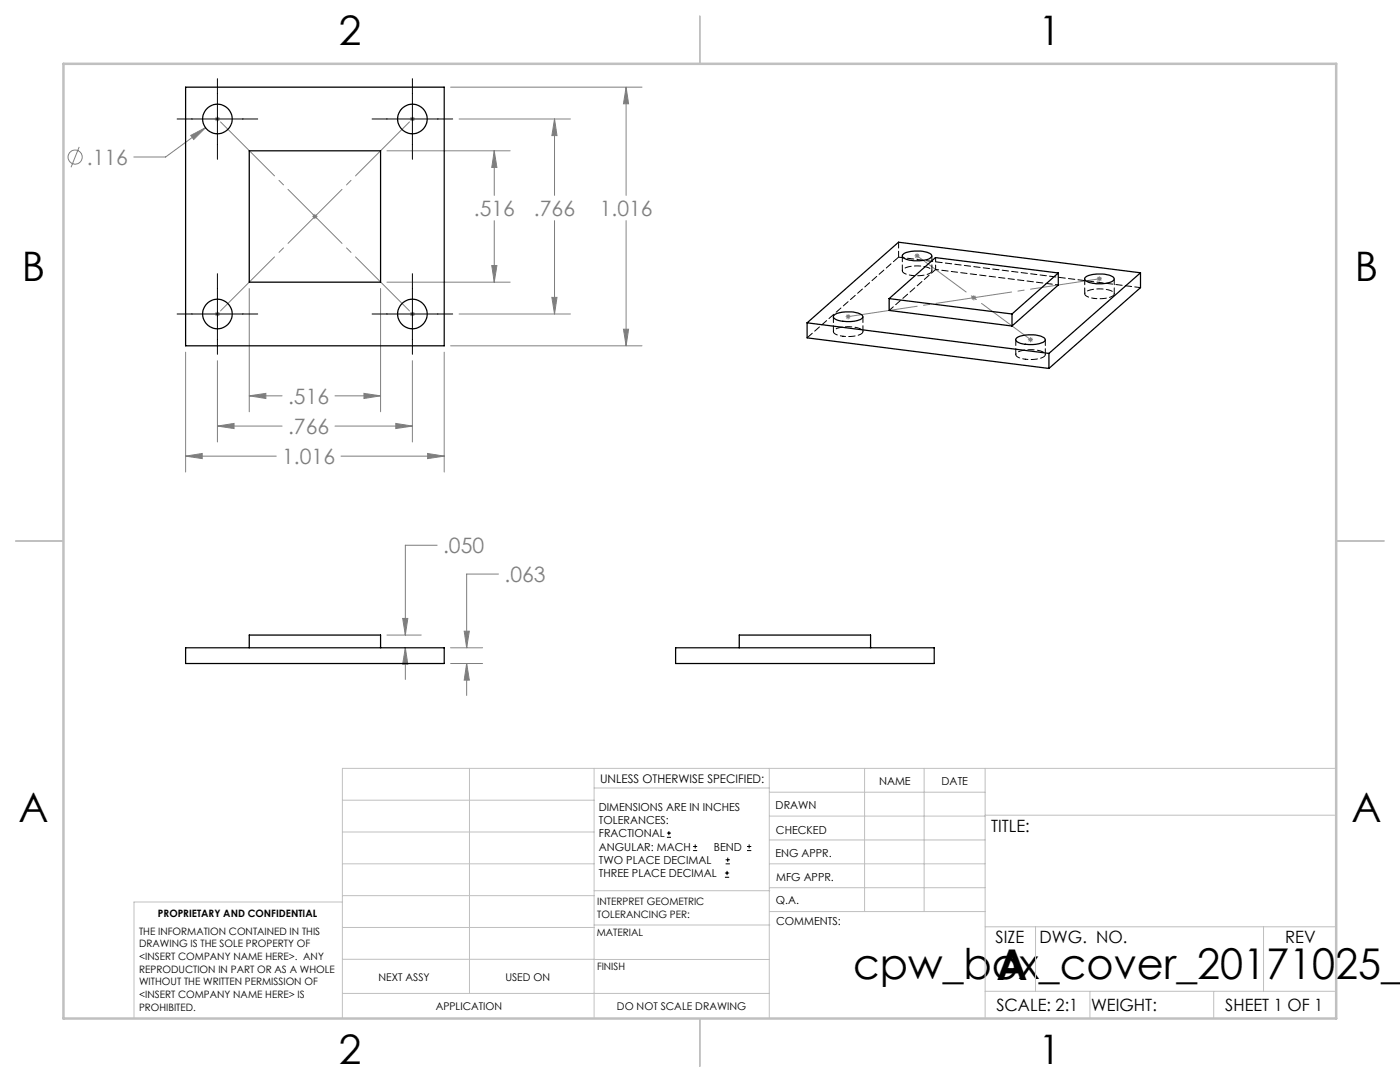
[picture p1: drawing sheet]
<svg xmlns="http://www.w3.org/2000/svg" width="279mm" height="216mm" viewBox="0 0 279 216" stroke-linecap="round" stroke-linejoin="round" font-family="sans-serif">
<g fill="none" stroke="#808080" stroke-width=".2">
<path d="M89.9 17.4h38.2M125 17.4v21.6M125 17.4l.4 3.3h-1zM15.8 29.3l-1.6 4.1M38.1 27l2.9-1.5-2.3 2.3zM41 25.5l-7.9 5.8h-6.4M42.9 23.7h1M43 23.4l.7 .7M43.4 23.2v1M43.7 23.4l-.7 .7M77.2 30.1h24.6M81.8 23.7h1"/>
<path d="M82 23.4l.7 .7M82.3 23.2v1M82.7 23.4l-.7 .7M91.6 23.7h22.2M98.6 30.1v8.9M98.6 30.1l.6 3.3h-1.1zM110.7 23.7v15.3M110.7 23.7l.5 3.4h-1.1zM49.7 57.6v24.6M62.3 43.2h1.1M62.5 42.8l.7 .8M62.8 42.7v1"/>
<path d="M63.2 42.8l-.7 .8M76 57.6v24.6M77.2 56.3h24.6M98.1 53h1.1l-.6 3.3zM98.6 44v12.3M110.1 59.3h1.1l-.5 3.4zM110.7 44v18.7M125 44v25M182.5 51h1M182.7 50.7l.7 .7M183 50.6v1M183.4 50.7l-.7 .7"/>
<path d="M193.8 59.4h1M194 59.1l.7 .7M194.3 58.9v1M194.7 59.1l-.7 .7M218.9 55.6h1M219 55.3l.8 .7M219.4 55.1v1.1M219.8 55.3l-.8 .7M37 70.3v23.9M42.9 62.7h1M43 62.3l.7 .7M43.4 72v16.2"/>
<path d="M43.4 62.2v.9M43.7 62.3l-.7 .7M49.7 79h6.6M49.7 79l3.4-.5v1zM66.9 79h9.1M72.6 78.5l3.4 .5-3.4 .5zM81.8 62.7h1M82 62.3l.7 .7M82.3 72v16.2M82.3 62.2v.9M82.7 62.3l-.7 .7M88.7 70.3v23.9"/>
<path d="M89.9 69h38.2M91.6 62.7h22.2M124.4 65.7h1l-.4 3.3zM168.8 63.2h1M168.9 62.8l.7 .7M169.3 62.7v1M169.6 62.8l-.7 .7M205.1 67.8h1.1M205.3 67.4l.7 .7M205.7 67.3v1M206 67.4l-.7 .7M37 91l3.4-.5v1z"/>
<path d="M37 91h18.1M43.4 85l3.3-.5v1zM43.4 85h12.9M66.9 85h15.4M68.1 91h20.6M79 84.5l3.3 .5-3.3 .5zM85.3 90.5l3.4 .5-3.4 .5zM87.2 108.8h-6.3v17.9M99.5 114.5h-6.4v14.8M77.2 126.7h6.9M80.4 123.4h1l-.5 3.3zM80.9 129.3v6.3"/>
<path d="M80.9 129.3l.5 3.2h-1zM89.9 129.3h6.4M89.9 132.4h6.4M92.6 125.9h1.1l-.6 3.4zM93.1 132.4v6.4M93.1 132.4l.6 3.3h-1.1z"/>
<circle cx="15" cy="31.3" r="1.41"/>
</g>
<g fill="none" stroke="#000" stroke-width=".2">
<path d="M43.4 15.7v16.1M82.3 15.7v16.1M35.3 23.7h16.1M74.3 23.7h16M43.4 54.6v16.1M82.3 54.6v16.1M35.3 62.7h16.1M74.3 62.7h16M133.1 167.1h.8M133.1 166.2h.8M133.5 165.8v.9M138.3 169.7h.8"/>
<path d="M138.3 168.9h.8M138.7 168.5v.8M144.7 175h.8M144.7 174.2h.8M144.8 172.4h.9M144.8 171.6h.9M145.1 173.8v.8M145.2 171.1v.9M149.1 169.7h.8M149.1 168.9h.8M149.5 168.5v.8"/>
</g>
<g fill="none" stroke="#c0c0c0" stroke-width=".2">
<path d="M68.3 159.7h50.3M93.7 153.3v44.9M118.6 153.3v49.9M118.6 157.2h34.9M153.5 153.3v49.9M153.5 158.1h43.1M172.5 153.3v28.6M184.4 153.3v28.6M196.6 153.3v49.9M266.7 153.3h-198.4v49.9M68.3 178.7h50.3M68.3 172.4h50.3"/>
<path d="M68.3 166h50.3M68.3 180h-41.6v23.2M118.6 177.7h35M153.5 167.6h43.1M153.5 162.8h43.1M153.5 172.4h43.1M153.5 177.1h43.1M196.6 162.7h70.1M68.3 198.2h85.2M68.3 191.4l85.2 .1M68.3 185.1h50.3M118.6 184.6h35"/>
<path d="M153.6 181.9h43M196.6 197.8h70.1M196.6 184.9h70.1M206.7 184.9v12.9M217.5 197.8v5.4M242.2 197.8v5.4M252.2 184.9v12.9"/>
</g>
<path d="M139.7 3.2v9.5M3.1 107.9h9.6M266.7 107.9h9.5M139.7 203.2v9.6" fill="none" stroke="#c0c0c0" stroke-width=".25"/>
<path d="M12.7 12.7h254v190.5h-254z" fill="none" stroke="#c0c0c0" stroke-width=".5"/>
<path d="M43.4 23.7l38.9 38.9M43.4 62.6l38.9-38.9" fill="none" stroke="#808080" stroke-width=".2" stroke-dasharray="15.2 1.3 1.3 1.3" stroke-dashoffset="-.8"/>
<path d="M169.3 63.2l50.1-7.6" fill="none" stroke="#808080" stroke-width=".2" stroke-dasharray="15.2 1.3 1.3 1.3" stroke-dashoffset="1.3"/>
<path d="M183 51l22.7 16.8" fill="none" stroke="#808080" stroke-width=".2" stroke-dasharray="15.2 1.3 1.3 1.3" stroke-dashoffset="3.1"/>
<path d="M92.6 125.9h1.1l-.6 3.4zM93.1 132.4l.6 3.3h-1.1zM80.4 123.4h1l-.5 3.3zM80.9 129.3l.5 3.2h-1zM98.1 53h1.1l-.6 3.3zM98.6 30.1l.6 3.3h-1.1zM110.7 23.7l.5 3.4h-1.1zM110.1 59.3h1.1l-.5 3.4zM124.4 65.7h1l-.4 3.3zM125 17.4l.4 3.3h-1zM38.1 27l.6 .8 2.3-2.3zM49.7 79l3.4-.5v1zM72.6 78.5l3.4 .5-3.4 .5zM43.4 85l3.3-.5v1zM79 84.5l3.3 .5-3.3 .5zM37 91l3.4-.5v1zM85.3 90.5l3.4 .5-3.4 .5z" fill="#808080"/>
<g fill="none" stroke="#000" stroke-width=".25">
<path d="M37 17.4h51.7v51.6h-51.7zM49.7 30.1h26.3v26.2h-26.3zM177.4 59.6v2.3l24.6 3.2M177.4 59.6l24.6 3.1M180.1 50.8a5.7 5.7 0 0 1 4.6-.5 1.13 1.13 0 0 1 1.2 .9 3.7 3.7 0 0 1-3.2 .8 2.97 2.97 0 0 1-2.6-.9zM211.2 54.5v2.4l-9.2 8.2M211.2 54.5l-24.5-3.1-9.3 8.2M211.2 54.5l-9.2 8.2M216.5 55.4a6.1 6.1 0 0 1 5.2-.4 .6 .6 0 0 1 .7 .6 .6 .6 0 0 1-.6 .6 6.9 6.9 0 0 1-5.1-.1l-.2-.3zM227.6 54.4l-48.3-6.1-18.2 16.1M227.6 54.4l-18.3 16.1M227.6 54.4v3l-18.3 16.1"/>
<path d="M161.1 64.4l48.2 6.1M161.1 64.4v3l48.2 6.1M166.4 63a5.7 5.7 0 0 1 4.6-.6 1.13 1.13 0 0 1 1.2 .9 3.7 3.7 0 0 1-3.3 .9 2.97 2.97 0 0 1-2.6-1zM202 62.7v2.4M202.8 67.6a6.1 6.1 0 0 1 5.1-.4 .6 .6 0 0 1 .7 .5 .6 .6 0 0 1-.6 .7 6.9 6.9 0 0 1-5-.2l-.3-.3zM209.3 70.5v3M37 129.3h51.7v3.1h-51.7zM49.7 129.3v-2.6h26.3v2.6M134.8 129.3h51.6v3.1h-51.6zM147.5 129.3v-2.6h26.2v2.6"/>
<circle cx="43.4" cy="23.8" r="2.95"/>
<circle cx="82.3" cy="23.8" r="2.95"/>
<circle cx="43.4" cy="62.7" r="2.95"/>
<circle cx="82.3" cy="62.7" r="2.95"/>
</g>
<path d="M182 55h1.1a3.6 3.6 0 0 0 2.9-.9 1.13 1.13 0 0 0-1.3-.9l-1.8-.1a3.6 3.6 0 0 0-2.8 .8 1.13 1.13 0 0 0 1.2 .9l.7 .2M211.2 56.9l-24.5-3.1M218.4 59.5l1.1 .1a3.6 3.6 0 0 0 2.9-.9 1.13 1.13 0 0 0-1.3-.9l-1.8-.2a3.6 3.6 0 0 0-2.8 .9 1.13 1.13 0 0 0 1.2 .9l.7 .1M168.2 67.1l1.2 .1a3.6 3.6 0 0 0 2.8-.9 1.13 1.13 0 0 0-1.2-.9l-1.8-.2a3.6 3.6 0 0 0-2.9 .9 1.13 1.13 0 0 0 1.3 .9l.6 .1M204.6 71.7h1.2a3.6 3.6 0 0 0 2.8-.8 1.13 1.13 0 0 0-1.2-.9l-1.8-.2a3.6 3.6 0 0 0-2.9 .9 1.13 1.13 0 0 0 1.3 .9l.6 .1" fill="none" stroke="#000" stroke-width=".2" stroke-dasharray="1.3 .6" stroke-dashoffset=".7"/>
<path d="M186.7 53.8l-9.2 8.1" fill="none" stroke="#000" stroke-width=".2" stroke-dasharray="1.3 .6" stroke-dashoffset=".2"/>
<path d="M179.3 51.3l-18.2 16.1" fill="none" stroke="#000" stroke-width=".2" stroke-dasharray="1.3 .6" stroke-dashoffset="-.1"/>
<path d="M186.7 51.4v2.4" fill="none" stroke="#000" stroke-width=".2" stroke-dasharray="1.3 .6" stroke-dashoffset=".4"/>
<path d="M179.3 48.3v3M180.1 51v3M186 54v-3M216.5 55.6v3M222.4 58.6v-3M227.6 57.4l-48.3-6.1M166.3 63.2v3M172.2 66.2v-3M202.7 67.8v3M208.6 70.8v-3" fill="none" stroke="#000" stroke-width=".2" stroke-dasharray="1.3 .6" stroke-dashoffset=".1"/>
<g font-size="8.5">
<text x="170.2" y="195.4">cpw_box_cover_20171025_v</text>
<text x="198.9" y="195.5">A</text>
</g>
<g font-size="8.1">
<text x="67.6" y="8.9">2</text>
<text x="207.3" y="8.9">1</text>
<text x="4.4" y="56.2">B</text>
<text x="270.4" y="56.2">B</text>
<text x="3.7" y="164.1">A</text>
<text x="269.7" y="164.1">A</text>
<text x="67.6" y="212.4">2</text>
<text x="207.3" y="212.4">1</text>
</g>
<g font-size="4.2" fill="#808080">
<text x="17.3" y="32.9">.116</text>
<text x="94.6" y="43.1">.516</text>
<text x="106.6" y="43.1">.766</text>
<text x="119.7" y="43.1">1.016</text>
<text x="57.5" y="80.6">.516</text>
<text x="57.5" y="86.6">.766</text>
<text x="56.3" y="92.6">1.016</text>
<text x="88.4" y="110.4">.050</text>
<text x="100.7" y="116.1">.063</text>
</g>
<g font-size="3.4">
<text x="197.8" y="166">TITLE:</text>
<text x="198.7" y="188.1">SIZE</text>
<text x="207.5" y="188.1">DWG. NO.</text>
<text x="256.5" y="188.2">REV</text>
<text x="198.8" y="201.7">SCALE: 2:1</text>
<text x="217.7" y="201.8">WEIGHT:</text>
<text x="244.5" y="201.7">SHEET 1 OF 1</text>
</g>
<text font-size="2.4" x="119.8" y="156.2">UNLESS OTHERWISE SPECIFIED:</text>
<g font-size="2.2">
<text x="119.5" y="161.8">DIMENSIONS ARE IN INCHES</text>
<text x="154.8" y="161.4">DRAWN</text>
<text x="175.4" y="156.6">NAME</text>
<text x="187.9" y="156.7">DATE</text>
<text x="119.5" y="164.4">TOLERANCES:</text>
<text x="119.5" y="167.1">FRACTIONAL</text>
<text x="154.9" y="166.3">CHECKED</text>
<text x="119.5" y="169.7">ANGULAR: MACH</text>
<text x="119.5" y="172.4">TWO PLACE DECIMAL</text>
<text x="142.5" y="169.7">BEND</text>
<text x="154.8" y="171">ENG APPR.</text>
<text x="119.5" y="175">THREE PLACE DECIMAL</text>
<text x="154.9" y="175.7">MFG APPR.</text>
<text x="154.9" y="180.4">Q.A.</text>
<text x="154.9" y="184.6">COMMENTS:</text>
</g>
<g font-size="2.1">
<text x="75.5" y="195.7">NEXT ASSY</text>
<text x="100.9" y="195.7">USED ON</text>
<text x="86.9" y="201.5">APPLICATION</text>
<text x="123.1" y="201.6">DO NOT SCALE DRAWING</text>
</g>
<g font-size="2">
<text x="31.5" y="182.9">PROPRIETARY AND CONFIDENTIAL</text>
<text x="119.2" y="180.6">INTERPRET GEOMETRIC</text>
<text x="119.2" y="183.1">TOLERANCING PER:</text>
<text x="27.8" y="186.5">THE INFORMATION CONTAINED IN THIS</text>
<text x="27.8" y="189">DRAWING IS THE SOLE PROPERTY OF</text>
<text x="27.8" y="191.6">&lt;INSERT COMPANY NAME HERE&gt;. ANY</text>
<text x="119.1" y="186.7">MATERIAL</text>
<text x="27.8" y="194.1">REPRODUCTION IN PART OR AS A WHOLE</text>
<text x="27.8" y="196.6">WITHOUT THE WRITTEN PERMISSION OF</text>
<text x="119.1" y="193.5">FINISH</text>
<text x="27.8" y="199.1">&lt;INSERT COMPANY NAME HERE&gt; IS</text>
<text x="27.8" y="201.7">PROHIBITED.</text>
</g>
</svg>
